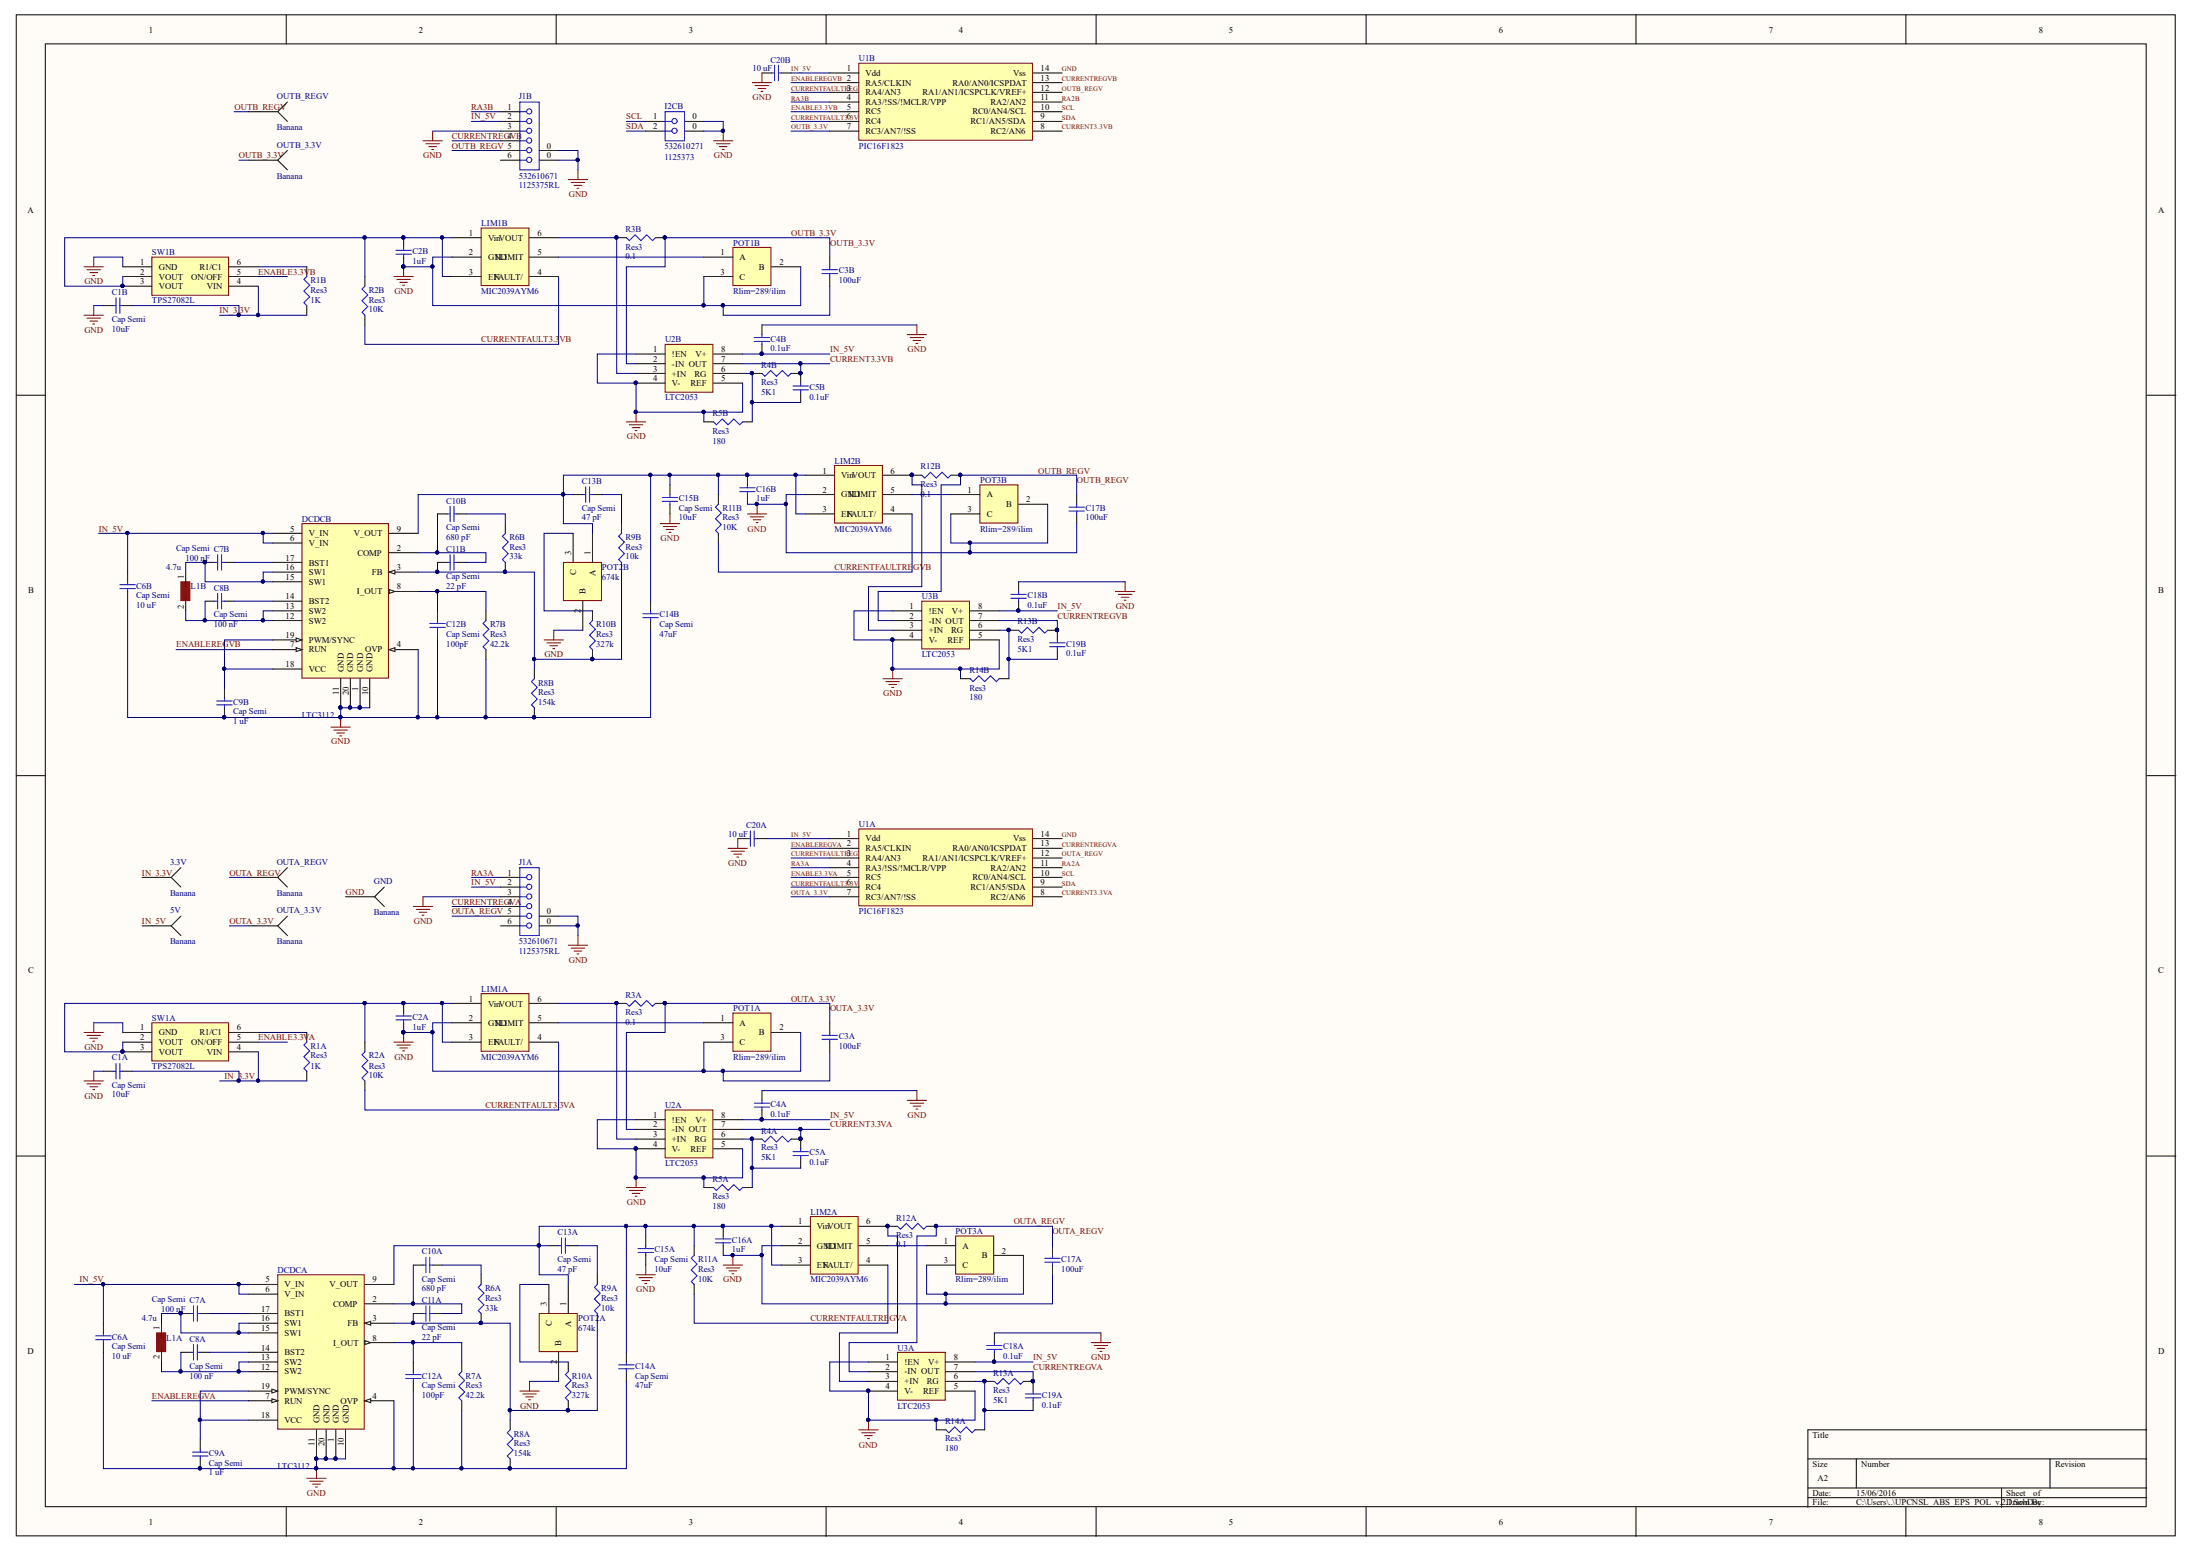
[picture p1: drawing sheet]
# Altium schematic sheet UPCNSL_ABS_EPS_POL_v.2.1.SchDoc
size A2

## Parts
3.3V  Banana  [Banana]
5V  Banana  [Banana]
C1A  Cap Semi  value 10uF  [1608[0603]]
C1B  Cap Semi  value 10uF  [1608[0603]]
C2A  value 1uF  [CAP0603]  (hidden comment: CAP0603)
C2B  value 1uF  [CAP0603]  (hidden comment: CAP0603)
C3A  value 100uF  [CAP0603]  (hidden comment: CAP0603)
C3B  value 100uF  [CAP0603]  (hidden comment: CAP0603)
C4A  value 0.1uF  [CAP0603]  (hidden comment: CAP0603)
C4B  value 0.1uF  [CAP0603]  (hidden comment: CAP0603)
C5A  value 0.1uF  [CAP0603]  (hidden comment: CAP0603)
C5B  value 0.1uF  [CAP0603]  (hidden comment: CAP0603)
C6A  Cap Semi  value 10 uF  [CAP0603]
C6B  Cap Semi  value 10 uF  [CAP0603]
C7A  Cap Semi  value 100 nF  [CAP0603]
C7B  Cap Semi  value 100 nF  [CAP0603]
C8A  Cap Semi  value 100 nF  [CAP0603]
C8B  Cap Semi  value 100 nF  [CAP0603]
C9A  Cap Semi  value 1 uF  [CAP0603]
C9B  Cap Semi  value 1 uF  [CAP0603]
C10A  Cap Semi  value 680 pF  [CAP0603]
C10B  Cap Semi  value 680 pF  [CAP0603]
C11A  Cap Semi  value 22 pF  [CAP0603]
C11B  Cap Semi  value 22 pF  [CAP0603]
C12A  Cap Semi  value 100pF  [CAP0603]
C12B  Cap Semi  value 100pF  [CAP0603]
C13A  Cap Semi  value 47 pF  [CAP0603]
C13B  Cap Semi  value 47 pF  [CAP0603]
C14A  Cap Semi  value 47uF  [C1206]
C14B  Cap Semi  value 47uF  [C1206]
C15A  Cap Semi  value 10uF  [1608[0603]]
C15B  Cap Semi  value 10uF  [1608[0603]]
C16A  value 1uF  [CAP0603]  (hidden comment: CAP0603)
C16B  value 1uF  [CAP0603]  (hidden comment: CAP0603)
C17A  value 100uF  [CAP0603]  (hidden comment: CAP0603)
C17B  value 100uF  [CAP0603]  (hidden comment: CAP0603)
C18A  value 0.1uF  [CAP0603]  (hidden comment: CAP0603)
C18B  value 0.1uF  [CAP0603]  (hidden comment: CAP0603)
C19A  value 0.1uF  [CAP0603]  (hidden comment: CAP0603)
C19B  value 0.1uF  [CAP0603]  (hidden comment: CAP0603)
C20A  value 10 uF  [CAP0603]  (hidden comment: Cap Semi)
C20B  value 10 uF  [CAP0603]  (hidden comment: Cap Semi)
DCDCA  LTC3112  [LTC3112TSOP]
DCDCB  LTC3112  [LTC3112TSOP]
GND  Banana  [Banana]
I2CB  532610271  Supplier Part Number 1: 1125373  [532610271]
J1A  532610671  Supplier Part Number 1: 1125375RL  [532610671]
J1B  532610671  Supplier Part Number 1: 1125375RL  [532610671]
L1A  INDUCTOR  [INDUCTOR - 1008[2520]]  (value not drawn)
L1B  INDUCTOR  [INDUCTOR - 1008[2520]]  (value not drawn)
LIM1A  MIC2039AYM6  [SOT23-6_M]
LIM1B  MIC2039AYM6  [SOT23-6_M]
LIM2A  MIC2039AYM6  [SOT23-6_M]
LIM2B  MIC2039AYM6  [SOT23-6_M]
OUTA_3.3V  Banana  [Banana]
OUTA_REGV  Banana  [Banana]
OUTB_3.3V  Banana  [Banana]
OUTB_REGV  Banana  [Banana]
POT1A  Rlim=289/ilim  [Potenciometre no recte]
POT1B  Rlim=289/ilim  [Potenciometre no recte]
POT2A  674k  [Potenciometre no recte]
POT2B  674k  [Potenciometre no recte]
POT3A  Rlim=289/ilim  [Potenciometre no recte]
POT3B  Rlim=289/ilim  [Potenciometre no recte]
R1A  Res3  value 1K  [J1-0603]
R1B  Res3  value 1K  [J1-0603]
R2A  Res3  value 10K  [J1-0603]
R2B  Res3  value 10K  [J1-0603]
R3A  Res3  value 0.1  [J1-0603]
R3B  Res3  value 0.1  [J1-0603]
R4A  Res3  value 5K1  [J1-0603]
R4B  Res3  value 5K1  [J1-0603]
R5A  Res3  value 180  [J1-0603]
R5B  Res3  value 180  [J1-0603]
R6A  Res3  value 33k  [J1-0603]
R6B  Res3  value 33k  [J1-0603]
R7A  Res3  value 42.2k  [J1-0603]
R7B  Res3  value 42.2k  [J1-0603]
R8A  Res3  value 154k  [J1-0603]
R8B  Res3  value 154k  [J1-0603]
R9A  Res3  value 10k  [J1-0603]
R9B  Res3  value 10k  [J1-0603]
R10A  Res3  value 327k  [J1-0603]
R10B  Res3  value 327k  [J1-0603]
R11A  Res3  value 10K  [J1-0603]
R11B  Res3  value 10K  [J1-0603]
R12A  Res3  value 0.1  [J1-0603]
R12B  Res3  value 0.1  [J1-0603]
R13A  Res3  value 5K1  [J1-0603]
R13B  Res3  value 5K1  [J1-0603]
R14A  Res3  value 180  [J1-0603]
R14B  Res3  value 180  [J1-0603]
SW1A  TPS27082L  [TPS27082L]
SW1B  TPS27082L  [TPS27082L]
U1A  PIC16F1823  [PIC16F1823]
U1B  PIC16F1823  [PIC16F1823]
U2A  LTC2053  [LTC2053 IPC]
U2B  LTC2053  [LTC2053 IPC]
U3A  LTC2053  [LTC2053 IPC]
U3B  LTC2053  [LTC2053 IPC]

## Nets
GND: C1A.1 C1B.1 C2A.2 C2B.2 C3A.2 C3B.2 C4A.1 C4B.1 C6A.1 C6B.1 C9A.1 C9B.1 C12A.1 C12B.1 C14A.2 C14B.2 C15A.1 C15B.1 C16A.2 C16B.2 C17A.2 C17B.2 C18A.1 C18B.1 C20A.2 C20B.2 DCDCA.1(GND) DCDCA.4(OVP) DCDCA.10(GND) DCDCA.11(GND) DCDCA.20(GND) DCDCB.1(GND) DCDCB.4(OVP) DCDCB.10(GND) DCDCB.11(GND) DCDCB.20(GND) GND.1 I2CB.0(MH1) J1A.0(MH1) J1A.3 J1B.0(MH1) J1B.3 LIM1A.2(GND) LIM1B.2(GND) LIM2A.2(GND) LIM2B.2(GND) POT1A.2(B) POT1A.3(C) POT1B.2(B) POT1B.3(C) POT2A.2(B) POT2B.2(B) POT3A.2(B) POT3A.3(C) POT3B.2(B) POT3B.3(C) R5A.2 R5B.2 R7A.1 R7B.1 R8A.1 R8B.1 R14A.2 R14B.2 SW1A.1(GND) SW1B.1(GND) U1A.14(Vss) U1B.14(Vss) U2A.1(!EN) U2A.4(V-) U2A.5(REF) U2B.1(!EN) U2B.4(V-) U2B.5(REF) U3A.1(!EN) U3A.4(V-) U3A.5(REF) U3B.1(!EN) U3B.4(V-) U3B.5(REF)
Current3.3VA: C5A.1 R4A.1 U1A.8(RC2/AN6) U2A.7(OUT)
Current3.3VB: C5B.1 R4B.1 U1B.8(RC2/AN6) U2B.7(OUT)
CurrentFault3.3VA: LIM1A.4(FAULT/) R2A.1 U1A.6(RC4)
CurrentFault3.3VB: LIM1B.4(FAULT/) R2B.1 U1B.6(RC4)
CurrentFaultRegVA: LIM2A.4(FAULT/) R11A.1 U1A.3(RA4/AN3)
CurrentFaultRegVB: LIM2B.4(FAULT/) R11B.1 U1B.3(RA4/AN3)
CurrentRegVA: C19A.1 J1A.4 R13A.1 U1A.13(RA0/AN0/ICSPDAT) U3A.7(OUT)
CurrentRegVB: C19B.1 J1B.4 R13B.1 U1B.13(RA0/AN0/ICSPDAT) U3B.7(OUT)
Enable3.3VA: SW1A.5(ON/OFF) U1A.5(RC5)
Enable3.3VB: SW1B.5(ON/OFF) U1B.5(RC5)
EnableRegVA: DCDCA.7(RUN) U1A.2(RA5/CLKIN)
EnableRegVB: DCDCB.7(RUN) U1B.2(RA5/CLKIN)
IN_3.3V: 3.3V.1 C1A.2 C1B.2 R1A.1 R1B.1 SW1A.4(VIN) SW1B.4(VIN)
IN_5V: 5V.1 C4A.2 C4B.2 C6A.2 C6B.2 C18A.2 C18B.2 C20A.1 C20B.1 DCDCA.5(V_IN) DCDCA.6(V_IN) DCDCB.5(V_IN) DCDCB.6(V_IN) J1A.2 J1B.2 U1A.1(Vdd) U1B.1(Vdd) U2A.8(V+) U2B.8(V+) U3A.8(V+) U3B.8(V+)
OUTA_3.3V: C3A.1 OUTA_3.3V.1 R3A.1 U1A.7(RC3/AN7/!SS) U2A.2(-IN)  [also labelled Voltage3.3VA]
OUTA_RegV: C17A.1 J1A.5 OUTA_REGV.1 R12A.1 U1A.12(RA1/AN1/ICSPCLK/VREF+) U3A.2(-IN)  [also labelled VoltageRegVA]
OUTB_3.3V: C3B.1 OUTB_3.3V.1 R3B.1 U1B.7(RC3/AN7/!SS) U2B.2(-IN)  [also labelled Voltage3.3VB]
OUTB_RegV: C17B.1 J1B.5 OUTB_REGV.1 R12B.1 U1B.12(RA1/AN1/ICSPCLK/VREF+) U3B.2(-IN)  [also labelled VoltageRegVB]
RA2A: U1A.11(RA2/AN2)
RA2B: U1B.11(RA2/AN2)
RA3A: J1A.1 U1A.4(RA3/!SS/!MCLR/VPP)
RA3B: J1B.1 U1B.4(RA3/!SS/!MCLR/VPP)
SCL: I2CB.1 U1A.10(RC0/AN4/SCL) U1B.10(RC0/AN4/SCL)
SDA: I2CB.2 U1A.9(RC1/AN5/SDA) U1B.9(RC1/AN5/SDA)
NetC2A_1: C2A.1 LIM1A.1(Vin) LIM1A.3(EN) R2A.2 SW1A.2(VOUT) SW1A.3(VOUT)
NetC2B_1: C2B.1 LIM1B.1(Vin) LIM1B.3(EN) R2B.2 SW1B.2(VOUT) SW1B.3(VOUT)
NetC5A_2: C5A.2 R4A.2 R5A.1 U2A.6(RG)
NetC5B_2: C5B.2 R4B.2 R5B.1 U2B.6(RG)
NetC7A_1: C7A.1 DCDCA.15(SW1) DCDCA.16(SW1) L1A.1
NetC7A_2: C7A.2 DCDCA.17(BST1)
NetC7B_1: C7B.1 DCDCB.15(SW1) DCDCB.16(SW1) L1B.1
NetC7B_2: C7B.2 DCDCB.17(BST1)
NetC8A_1: C8A.1 DCDCA.12(SW2) DCDCA.13(SW2) L1A.2
NetC8A_2: C8A.2 DCDCA.14(BST2)
NetC8B_1: C8B.1 DCDCB.12(SW2) DCDCB.13(SW2) L1B.2
NetC8B_2: C8B.2 DCDCB.14(BST2)
NetC9A_2: C9A.2 DCDCA.18(VCC) DCDCA.19(PWM/SYNC)
NetC9B_2: C9B.2 DCDCB.18(VCC) DCDCB.19(PWM/SYNC)
NetC10A_1: C10A.1 C11A.2 DCDCA.2(COMP)
NetC10A_2: C10A.2 R6A.2
NetC10B_1: C10B.1 C11B.2 DCDCB.2(COMP)
NetC10B_2: C10B.2 R6B.2
NetC11A_1: C11A.1 DCDCA.3(FB) R6A.1 R8A.2 R9A.1 R10A.1
NetC11B_1: C11B.1 DCDCB.3(FB) R6B.1 R8B.2 R9B.1 R10B.1
NetC12A_2: C12A.2 DCDCA.8(I_OUT) R7A.2
NetC12B_2: C12B.2 DCDCB.8(I_OUT) R7B.2
NetC13A_1: C13A.1 C14A.1 C15A.2 C16A.1 DCDCA.9(V_OUT) LIM2A.1(Vin) LIM2A.3(EN) POT2A.1(A) R11A.2
NetC13A_2: C13A.2 R9A.2
NetC13B_1: C13B.1 C14B.1 C15B.2 C16B.1 DCDCB.9(V_OUT) LIM2B.1(Vin) LIM2B.3(EN) POT2B.1(A) R11B.2
NetC13B_2: C13B.2 R9B.2
NetC19A_2: C19A.2 R13A.2 R14A.1 U3A.6(RG)
NetC19B_2: C19B.2 R13B.2 R14B.1 U3B.6(RG)
NetLIM1A_5: LIM1A.5(ILIMIT) POT1A.1(A)
NetLIM1A_6: LIM1A.6(VOUT) R3A.2 U2A.3(+IN)
NetLIM1B_5: LIM1B.5(ILIMIT) POT1B.1(A)
NetLIM1B_6: LIM1B.6(VOUT) R3B.2 U2B.3(+IN)
NetLIM2A_5: LIM2A.5(ILIMIT) POT3A.1(A)
NetLIM2A_6: LIM2A.6(VOUT) R12A.2 U3A.3(+IN)
NetLIM2B_5: LIM2B.5(ILIMIT) POT3B.1(A)
NetLIM2B_6: LIM2B.6(VOUT) R12B.2 U3B.3(+IN)
NetPOT2A_3: POT2A.3(C) R10A.2
NetPOT2B_3: POT2B.3(C) R10B.2
NetR1A_2: R1A.2 SW1A.6(R1/C1)
NetR1B_2: R1B.2 SW1B.6(R1/C1)

Not connected (* = marked no-connect by the designer): J1A 6; J1B 6
